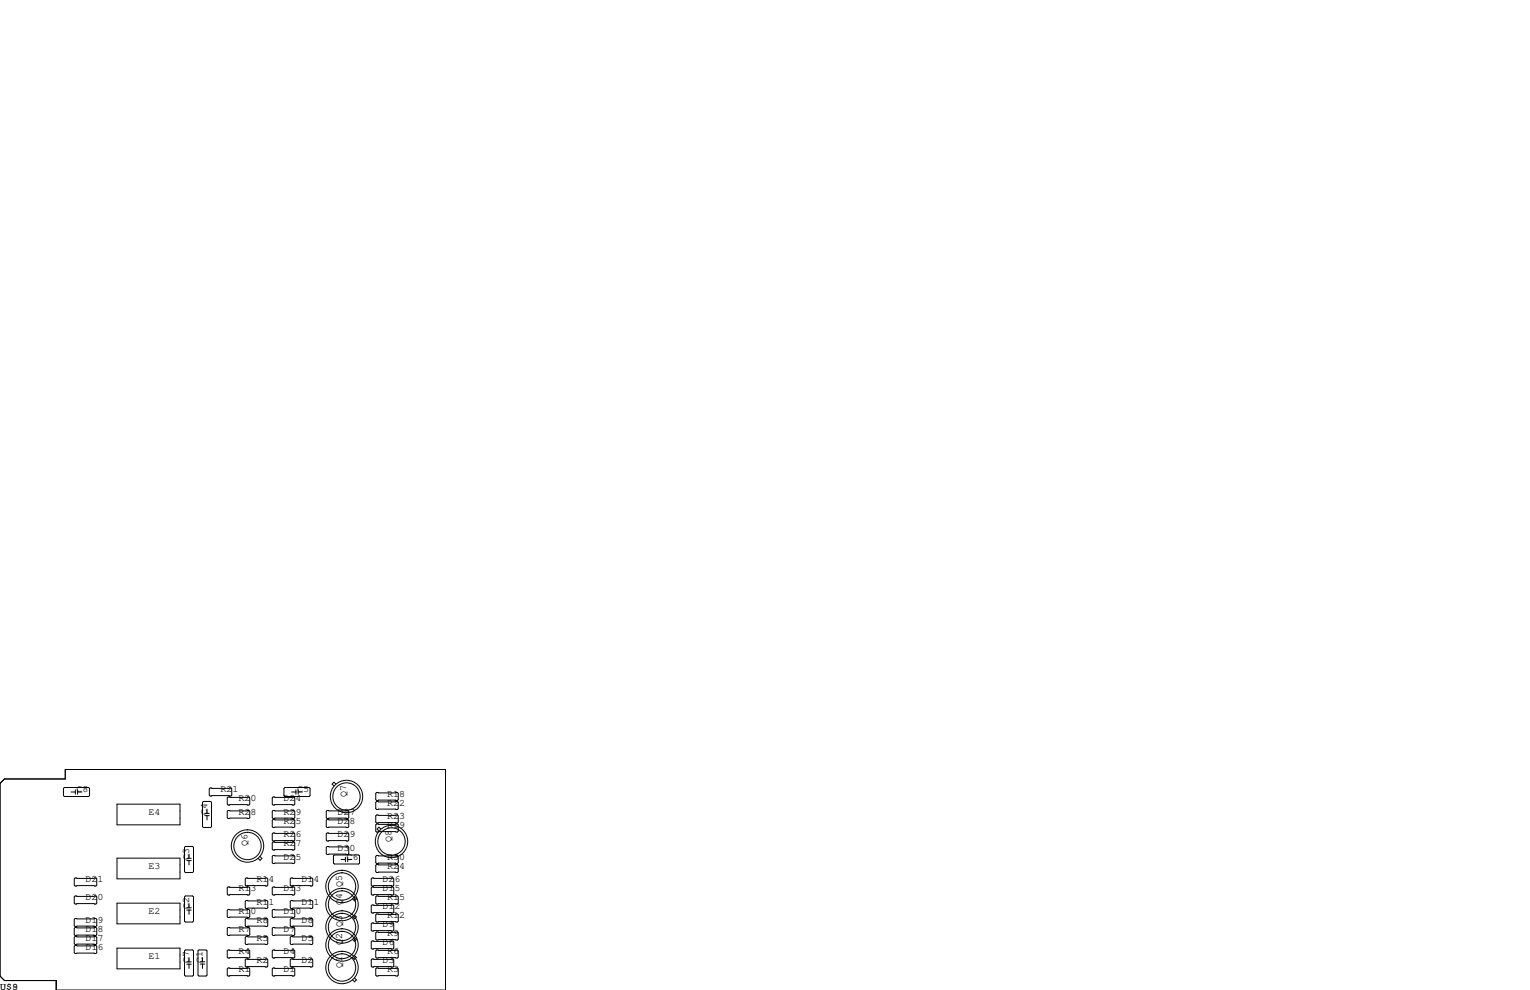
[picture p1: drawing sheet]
<svg xmlns="http://www.w3.org/2000/svg" width="432mm" height="279mm" viewBox="0 0 432 279" stroke-linecap="round" stroke-linejoin="round" font-family="sans-serif">
<g fill="none" stroke="#000" stroke-width=".28">
<path d="M0 221.1l1.3-1.3h17.1v-2.6h107.3v62.2h-109.8v-2.7h-14.6l-1.3-1.2zM18.2 222.2h6.8l.3 .3v2l-.3 .3h-6.8l-.3-.3v-2zM20.1 223.5h1.2M21.3 222.9v1.3M21.9 223.5h1.2M21.9 222.9v1.3M33 226.9h17.8v5.9h-17.8zM52.3 238.9h2.1l.2 .2v6.9l-.2 .3h-2.1l-.2-.3v-6.9zM57.4 226.2h2l.3 .2v6.9l-.3 .3h-2l-.2-.3v-6.9zM57.8 229.6h1.3M57.8 230.2h1.3M58.4 228.3v1.3"/>
<path d="M58.4 230.2v1.2M59.3 222.4h5.9l.2 .2v1.8l-.2 .3h-5.9l-.2-.3v-1.8zM64.4 228.7h5.8l.3 .3v1.8l-.3 .2h-5.8l-.3-.2v-1.8zM64.4 224.9h5.8l.3 .3v1.7l-.3 .3h-5.8l-.3-.3v-1.7zM77.1 231.3h5.8l.3 .2v1.8l-.3 .3h-5.8l-.3-.3v-1.8zM77.1 224.9h5.8l.3 .3v1.7l-.3 .3h-5.8l-.3-.3v-1.7zM77.1 228.7h5.8l.3 .3v1.8l-.3 .2h-5.8l-.3-.2v-1.8zM77.1 235.1h5.8l.3 .2v1.8l-.3 .3h-5.8l-.3-.3v-1.8zM77.1 237.6h5.8l.3 .3v1.7l-.3 .3h-5.8l-.3-.3v-1.7zM80.4 222.2h6.8l.3 .3v2l-.3 .3h-6.8l-.3-.3v-2zM82.3 223.5h1.2M83.5 222.9v1.3"/>
<path d="M84.2 223.5h1.1M84.2 222.9v1.3M92.3 238.9h5.9l.2 .2v1.8l-.2 .3h-5.9l-.2-.3v-1.8zM92.3 231.3h5.9l.2 .2v1.8l-.2 .3h-5.9l-.2-.3v-1.8zM92.3 235.1h5.9l.2 .2v1.8l-.2 .3h-5.9l-.2-.3v-1.8zM92.3 228.7h5.9l.2 .3v1.8l-.2 .2h-5.9l-.2-.2v-1.8zM94.8 221.3l-.5-.5-.6 .5 .6 .5M106.3 226.2h5.8l.3 .2v1.8l-.3 .3h-5.8l-.3-.3v-1.8zM106.3 232.5h5.8l.3 .3v1.8l-.3 .2h-5.8l-.3-.2v-1.8zM106.3 223.6h5.8l.3 .3v1.8l-.3 .2h-5.8l-.3-.2v-1.8zM106.3 230h5.8l.3 .3v1.7l-.3 .3h-5.8l-.3-.3v-1.7zM107.5 234l-.5-.5-.6 .5 .6 .5"/>
<path d="M21.2 252.9h5.9l.2 .2v1.8l-.2 .2h-5.9l-.2-.2v-1.8zM21.2 247.8h5.9l.2 .2v1.8l-.2 .3h-5.9l-.2-.3v-1.8zM21.2 259.2h5.9l.2 .3v1.7l-.2 .3h-5.9l-.2-.3v-1.7zM33 242.2h17.8v5.8h-17.8zM33 254.9h17.8v5.8h-17.8zM52.1 253.1l.2-.2h2.1l.2 .2v6.9l-.2 .2h-2.1l-.2-.2zM52.7 256.8h1.3M52.7 256.2h1.3M52.7 242.9h1.3M52.7 242.2h1.3M53.3 241v1.2M53.3 242.9v1.2"/>
<path d="M53.3 255v1.2M53.3 256.8v1.3M64.1 256.9l.3-.2h5.8l.3 .2v1.8l-.3 .3h-5.8l-.3-.3zM64.1 250.6l.3-.3h5.8l.3 .3v1.7l-.3 .3h-5.8l-.3-.3zM69.2 259.5l.3-.3h5.8l.3 .3v1.7l-.3 .3h-5.8l-.3-.3zM69.2 248l.3-.2h5.8l.3 .2v1.8l-.3 .3h-5.8l-.3-.3zM69.2 254.4l.3-.3h5.8l.3 .3v1.8l-.3 .2h-5.8l-.3-.2zM73.4 241.7l.5 .6-.5 .5-.6-.5M76.8 256.9l.3-.2h5.8l.3 .2v1.8l-.3 .3h-5.8l-.3-.3zM76.8 250.6l.3-.3h5.8l.3 .3v1.7l-.3 .3h-5.8l-.3-.3zM77.1 241.4h5.8l.3 .3v1.8l-.3 .2h-5.8l-.3-.2v-1.8zM81.9 248l.3-.2h5.8l.3 .2v1.8l-.3 .3h-5.8l-.3-.3z"/>
<path d="M81.9 259.5l.3-.3h5.8l.3 .3v1.7l-.3 .3h-5.8l-.3-.3zM81.9 254.4l.3-.3h5.8l.3 .3v1.8l-.3 .2h-5.8l-.3-.2zM94.4 241.3h6.8l.3 .3v2l-.3 .2h-6.8l-.3-.2v-2zM96.3 242.6h1.2M97.5 241.9v1.3M98.1 242.6h1.2M98.1 241.9v1.3M100.1 258.2l.5 .6-.5 .5-.6-.5M100.1 253.2l.5 .5-.5 .5-.6-.5M104.8 248l.2-.2h5.9l.2 .2v1.8l-.2 .3h-5.9l-.2-.3zM104.8 255.7l.2-.3h5.9l.2 .3v1.7l-.2 .3h-5.9l-.2-.3zM104.8 250.6l.2-.3h5.9l.2 .3v1.7l-.2 .3h-5.9l-.2-.3z"/>
<path d="M106 258.2l.3-.3h5.8l.3 .3v1.8l-.3 .2h-5.8l-.3-.2zM106 253.1l.3-.2h5.8l.3 .2v1.8l-.3 .2h-5.8l-.3-.2zM106.3 244h5.8l.3 .2v1.8l-.3 .3h-5.8l-.3-.3v-1.8zM106.3 241.4h5.8l.3 .3v1.8l-.3 .2h-5.8l-.3-.2v-1.8zM21.2 264.3h5.9l.2 .2v1.8l-.2 .3h-5.9l-.2-.3v-1.8zM21.2 261.7h5.9l.2 .3v1.8l-.2 .2h-5.9l-.2-.2v-1.8zM21.2 266.8h5.9l.2 .3v1.8l-.2 .2h-5.9l-.2-.2v-1.8zM33 267.6h17.8v5.8h-17.8zM52.1 268.4l.2-.3h2.1l.2 .3v6.8l-.2 .3h-2.1l-.2-.3zM52.7 271.5h1.3M52.7 272.1h1.3M53.3 270.3v1.2"/>
<path d="M53.3 272.1v1.2M55.9 268.4l.2-.3h2.1l.2 .3v6.8l-.2 .3h-2.1l-.2-.3zM56.5 272.1h1.3M56.5 271.4h1.3M57.2 270.3v1.1M57.2 272.1v1.2M64.1 273.4l.3-.2h5.8l.3 .2v1.8l-.3 .3h-5.8l-.3-.3zM64.1 268.4l.3-.3h5.8l.3 .3v1.7l-.3 .3h-5.8l-.3-.3zM64.1 262l.3-.3h5.8l.3 .3v1.8l-.3 .2h-5.8l-.3-.2zM69.2 264.5l.3-.2h5.8l.3 .2v1.8l-.3 .3h-5.8l-.3-.3zM69.2 270.9l.3-.3h5.8l.3 .3v1.8l-.3 .2h-5.8l-.3-.2zM76.8 273.4l.3-.2h5.8l.3 .2v1.8l-.3 .3h-5.8l-.3-.3z"/>
<path d="M76.8 268.4l.3-.3h5.8l.3 .3v1.7l-.3 .3h-5.8l-.3-.3zM76.8 262l.3-.3h5.8l.3 .3v1.8l-.3 .2h-5.8l-.3-.2zM81.9 264.5l.3-.2h5.8l.3 .2v1.8l-.3 .3h-5.8l-.3-.3zM81.9 270.9l.3-.3h5.8l.3 .3v1.8l-.3 .2h-5.8l-.3-.2zM100.1 276l.5 .6-.5 .5-.6-.5M100.1 269.7l.5 .5-.5 .5-.6-.5M100.1 264.6l.5 .5-.5 .6-.6-.6M104.8 270.9l.2-.3h5.9l.2 .3v1.8l-.2 .2h-5.9l-.2-.2zM104.8 265.8l.2-.2h5.9l.2 .2v1.8l-.2 .2h-5.9l-.2-.2zM104.8 260.7l.2-.2h5.9l.2 .2v1.8l-.2 .3h-5.9l-.2-.3zM106 273.4l.3-.2h5.8l.3 .2v1.8l-.3 .3h-5.8l-.3-.3zM106 268.4l.3-.3h5.8l.3 .3v1.7l-.3 .3h-5.8l-.3-.3z"/>
<path d="M106 263.3l.3-.3h5.8l.3 .3v1.7l-.3 .3h-5.8l-.3-.3z"/>
<circle cx="69.8" cy="238.8" r="3.9"/>
<circle cx="69.9" cy="238.8" r="4.6"/>
<circle cx="97.8" cy="224.8" r="4.6"/>
<circle cx="97.8" cy="224.8" r="3.9"/>
<circle cx="110.5" cy="237.5" r="4.6"/>
<circle cx="110.5" cy="237.5" r="3.9"/>
<circle cx="96.5" cy="250.2" r="3.9"/>
<circle cx="96.5" cy="255.3" r="3.9"/>
<circle cx="96.5" cy="250.2" r="4.6"/>
<circle cx="96.5" cy="255.3" r="4.6"/>
<circle cx="96.5" cy="261.6" r="3.9"/>
<circle cx="96.5" cy="266.7" r="3.9"/>
<circle cx="96.5" cy="273.1" r="3.9"/>
<circle cx="96.5" cy="261.6" r="4.6"/>
<circle cx="96.5" cy="273.1" r="4.6"/>
<circle cx="96.5" cy="266.7" r="4.6"/>
</g>
<g font-size="2.8">
<text x="21.6" y="223.5">C8</text>
<text x="62.2" y="223.5">R21</text>
<text x="67.3" y="226.1">R20</text>
<text x="80" y="226.1">D24</text>
<text x="83.8" y="223.5">C5</text>
<text x="97.8" y="224.8" transform="rotate(-90 97.8 224.8)">Q7</text>
<text x="109.2" y="224.8">R18</text>
<text x="109.2" y="227.3">R22</text>
<text x="41.9" y="229.9">E4</text>
<text x="58.4" y="229.9" transform="rotate(-90 58.4 229.9)">C4</text>
<text x="67.3" y="229.9">R28</text>
<text x="80" y="232.4">R25</text>
<text x="80" y="229.9">R29</text>
<text x="95.2" y="229.9">D27</text>
<text x="95.2" y="232.4">D28</text>
<text x="109.2" y="233.7">R19</text>
<text x="109.2" y="231.1">R23</text>
<text x="69.8" y="238.8" transform="rotate(-90 69.8 238.8)">Q6</text>
<text x="80" y="238.8">R27</text>
<text x="80" y="236.2">R26</text>
<text x="95.2" y="236.2">D29</text>
<text x="110.5" y="237.5" transform="rotate(-90 110.5 237.5)">Q8</text>
<text x="41.9" y="245.1">E3</text>
<text x="53.3" y="242.6" transform="rotate(-90 53.3 242.6)">C3</text>
<text x="80" y="242.6">D25</text>
<text x="95.2" y="240">D30</text>
<text x="97.8" y="242.6">C6</text>
<text x="109.2" y="245.1">R24</text>
<text x="109.2" y="242.6">R30</text>
<text x="24.1" y="248.9">D21</text>
<text x="67.3" y="251.5">R13</text>
<text x="72.4" y="248.9">R14</text>
<text x="80" y="251.5">D13</text>
<text x="85.1" y="248.9">D14</text>
<text x="107.9" y="248.9">D26</text>
<text x="107.9" y="251.5">D15</text>
<text x="24.1" y="254">D20</text>
<text x="41.9" y="257.8">E2</text>
<text x="53.3" y="256.5" transform="rotate(-90 53.3 256.5)">C2</text>
<text x="67.3" y="257.8">R10</text>
<text x="72.4" y="255.3">R11</text>
<text x="80" y="257.8">D10</text>
<text x="85.1" y="255.3">D11</text>
<text x="96.5" y="255.3" transform="rotate(-90 96.5 255.3)">Q4 Q5</text>
<text x="107.9" y="256.5">D12</text>
<text x="109.2" y="254">R15</text>
<text x="24.1" y="262.9">D18</text>
<text x="24.1" y="260.3">D19</text>
<text x="67.3" y="262.9">R7</text>
<text x="72.4" y="260.3">R8</text>
<text x="80" y="262.9">D7</text>
<text x="85.1" y="260.3">D8</text>
<text x="107.9" y="261.6">D9</text>
<text x="109.2" y="259.1">R12</text>
<text x="24.1" y="265.4">D17</text>
<text x="24.1" y="268">D16</text>
<text x="67.3" y="269.2">R4</text>
<text x="72.4" y="265.4">R5</text>
<text x="80" y="269.2">D4</text>
<text x="85.1" y="265.4">D5</text>
<text x="96.5" y="266.7" transform="rotate(-90 96.5 266.7)">Q2 Q3</text>
<text x="107.9" y="266.7">D6</text>
<text x="109.2" y="269.2">R6</text>
<text x="109.2" y="264.2">R9</text>
<text x="41.9" y="270.5">E1</text>
<text x="53.3" y="271.8" transform="rotate(-90 53.3 271.8)">C7</text>
<text x="57.1" y="271.8" transform="rotate(-90 57.1 271.8)">C1</text>
<text x="67.3" y="274.3">R1</text>
<text x="72.4" y="271.8">R2</text>
<text x="80" y="274.3">D1</text>
<text x="85.1" y="271.8">D2</text>
<text x="96.5" y="273" transform="rotate(-90 96.5 273)">Q1</text>
<text x="107.9" y="271.8">D3</text>
<text x="109.2" y="274.3">R3</text>
<text x="0" y="279.4">U$8</text>
<text x="3.4" y="279.4">9</text>
</g>
</svg>
